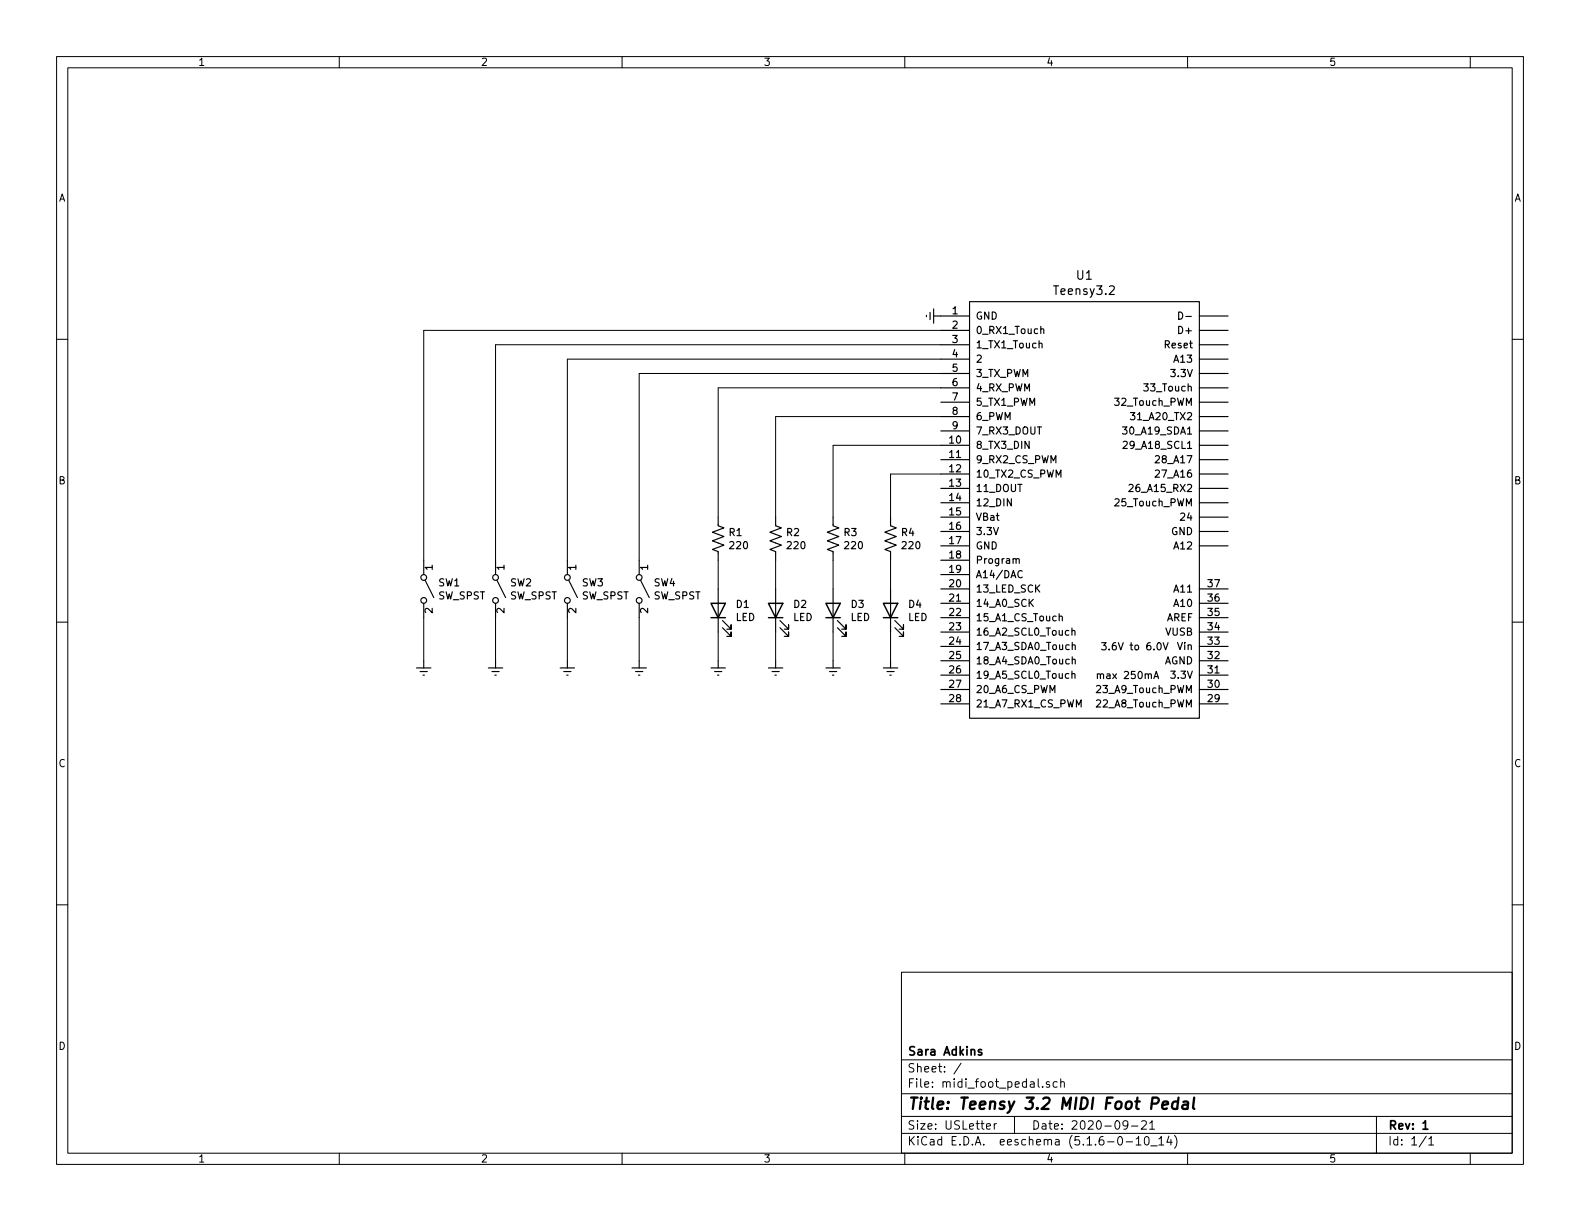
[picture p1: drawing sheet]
EESchema Schematic File Version 4
EELAYER 30 0
EELAYER END
$Descr USLetter 11000 8500
encoding utf-8
Sheet 1 1
Title "Teensy 3.2 MIDI Foot Pedal"
Date "2020-09-21"
Rev "1"
Comp "Sara Adkins"
Comment1 ""
Comment2 ""
Comment3 ""
Comment4 ""
$EndDescr
$Comp
L teensy:Teensy3.2 U1
U 1 1
P 7550 3550
F 0 "U1" H 7550 5187 60  0000 C CNN
F 1 "Teensy3.2" H 7550 5081 60  0000 C CNN
F 2 "" H 7550 2800 60  0001 C CNN
F 3 "" H 7550 2800 60  0000 C CNN
	1    7550 3550
	1    0    0    -1  
$EndComp
$Comp
L power:Earth #PWR0109
U 1 1
P 6550 2200
F 0 "#PWR0109" H 6550 1950 50  0001 C CNN
F 1 "Earth" H 6550 2050 50  0001 C CNN
F 2 "" H 6550 2200 50  0001 C CNN
F 3 "~" H 6550 2200 50  0001 C CNN
	1    6550 2200
	0    1    1    0   
$EndComp
$Comp
L Device:R_US R4
U 1 1
P 6200 3750
F 0 "R4" H 6268 3796 50  0000 L CNN
F 1 "220" H 6268 3705 50  0000 L CNN
F 2 "" V 6240 3740 50  0001 C CNN
F 3 "~" H 6200 3750 50  0001 C CNN
	1    6200 3750
	1    0    0    -1  
$EndComp
$Comp
L power:Earth #PWR0104
U 1 1
P 6200 4600
F 0 "#PWR0104" H 6200 4350 50  0001 C CNN
F 1 "Earth" H 6200 4450 50  0001 C CNN
F 2 "" H 6200 4600 50  0001 C CNN
F 3 "~" H 6200 4600 50  0001 C CNN
	1    6200 4600
	1    0    0    -1  
$EndComp
$Comp
L power:Earth #PWR0103
U 1 1
P 5800 4600
F 0 "#PWR0103" H 5800 4350 50  0001 C CNN
F 1 "Earth" H 5800 4450 50  0001 C CNN
F 2 "" H 5800 4600 50  0001 C CNN
F 3 "~" H 5800 4600 50  0001 C CNN
	1    5800 4600
	1    0    0    -1  
$EndComp
$Comp
L power:Earth #PWR0102
U 1 1
P 5400 4600
F 0 "#PWR0102" H 5400 4350 50  0001 C CNN
F 1 "Earth" H 5400 4450 50  0001 C CNN
F 2 "" H 5400 4600 50  0001 C CNN
F 3 "~" H 5400 4600 50  0001 C CNN
	1    5400 4600
	1    0    0    -1  
$EndComp
$Comp
L power:Earth #PWR0101
U 1 1
P 5000 4600
F 0 "#PWR0101" H 5000 4350 50  0001 C CNN
F 1 "Earth" H 5000 4450 50  0001 C CNN
F 2 "" H 5000 4600 50  0001 C CNN
F 3 "~" H 5000 4600 50  0001 C CNN
	1    5000 4600
	1    0    0    -1  
$EndComp
Wire Wire Line
	6200 4400 6200 4600
Wire Wire Line
	5800 4400 5800 4600
Wire Wire Line
	5400 4400 5400 4600
Wire Wire Line
	5000 4400 5000 4600
$Comp
L Device:LED D4
U 1 1
P 6200 4250
F 0 "D4" V 6239 4132 50  0000 R CNN
F 1 "LED" V 6148 4132 50  0000 R CNN
F 2 "" H 6200 4250 50  0001 C CNN
F 3 "~" H 6200 4250 50  0001 C CNN
	1    6200 4250
	0    -1   -1   0   
$EndComp
$Comp
L Device:LED D3
U 1 1
P 5800 4250
F 0 "D3" V 5839 4132 50  0000 R CNN
F 1 "LED" V 5748 4132 50  0000 R CNN
F 2 "" H 5800 4250 50  0001 C CNN
F 3 "~" H 5800 4250 50  0001 C CNN
	1    5800 4250
	0    -1   -1   0   
$EndComp
$Comp
L Device:LED D2
U 1 1
P 5400 4250
F 0 "D2" V 5439 4132 50  0000 R CNN
F 1 "LED" V 5348 4132 50  0000 R CNN
F 2 "" H 5400 4250 50  0001 C CNN
F 3 "~" H 5400 4250 50  0001 C CNN
	1    5400 4250
	0    -1   -1   0   
$EndComp
$Comp
L Device:LED D1
U 1 1
P 5000 4250
F 0 "D1" V 5039 4132 50  0000 R CNN
F 1 "LED" V 4948 4132 50  0000 R CNN
F 2 "" H 5000 4250 50  0001 C CNN
F 3 "~" H 5000 4250 50  0001 C CNN
	1    5000 4250
	0    -1   -1   0   
$EndComp
Wire Wire Line
	6200 3900 6200 4100
Wire Wire Line
	5800 3900 5800 4100
Wire Wire Line
	5400 3900 5400 4100
Wire Wire Line
	5000 3900 5000 4100
$Comp
L Device:R_US R3
U 1 1
P 5800 3750
F 0 "R3" H 5868 3796 50  0000 L CNN
F 1 "220" H 5868 3705 50  0000 L CNN
F 2 "" V 5840 3740 50  0001 C CNN
F 3 "~" H 5800 3750 50  0001 C CNN
	1    5800 3750
	1    0    0    -1  
$EndComp
$Comp
L Device:R_US R2
U 1 1
P 5400 3750
F 0 "R2" H 5468 3796 50  0000 L CNN
F 1 "220" H 5468 3705 50  0000 L CNN
F 2 "" V 5440 3740 50  0001 C CNN
F 3 "~" H 5400 3750 50  0001 C CNN
	1    5400 3750
	1    0    0    -1  
$EndComp
$Comp
L Device:R_US R1
U 1 1
P 5000 3750
F 0 "R1" H 5068 3796 50  0000 L CNN
F 1 "220" H 5068 3705 50  0000 L CNN
F 2 "" V 5040 3740 50  0001 C CNN
F 3 "~" H 5000 3750 50  0001 C CNN
	1    5000 3750
	1    0    0    -1  
$EndComp
Wire Wire Line
	6200 3300 6200 3600
Wire Wire Line
	6550 3300 6200 3300
Wire Wire Line
	6550 3100 5800 3100
Wire Wire Line
	5800 3100 5800 3600
Wire Wire Line
	6550 2900 5400 2900
Wire Wire Line
	5400 2900 5400 3600
Wire Wire Line
	6550 2700 5000 2700
Wire Wire Line
	5000 2700 5000 3600
$Comp
L Switch:SW_SPST SW4
U 1 1
P 4450 4100
F 0 "SW4" V 4404 4198 50  0000 L CNN
F 1 "SW_SPST" V 4495 4198 50  0000 L CNN
F 2 "" H 4450 4100 50  0001 C CNN
F 3 "~" H 4450 4100 50  0001 C CNN
	1    4450 4100
	0    1    1    0   
$EndComp
Wire Wire Line
	4450 4300 4450 4600
$Comp
L power:Earth #PWR?
U 1 1
P 4450 4600
F 0 "#PWR?" H 4450 4350 50  0001 C CNN
F 1 "Earth" H 4450 4450 50  0001 C CNN
F 2 "" H 4450 4600 50  0001 C CNN
F 3 "~" H 4450 4600 50  0001 C CNN
	1    4450 4600
	1    0    0    -1  
$EndComp
$Comp
L Switch:SW_SPST SW3
U 1 1
P 3950 4100
F 0 "SW3" V 3904 4198 50  0000 L CNN
F 1 "SW_SPST" V 3995 4198 50  0000 L CNN
F 2 "" H 3950 4100 50  0001 C CNN
F 3 "~" H 3950 4100 50  0001 C CNN
	1    3950 4100
	0    1    1    0   
$EndComp
Wire Wire Line
	3950 4300 3950 4600
$Comp
L power:Earth #PWR?
U 1 1
P 3950 4600
F 0 "#PWR?" H 3950 4350 50  0001 C CNN
F 1 "Earth" H 3950 4450 50  0001 C CNN
F 2 "" H 3950 4600 50  0001 C CNN
F 3 "~" H 3950 4600 50  0001 C CNN
	1    3950 4600
	1    0    0    -1  
$EndComp
$Comp
L Switch:SW_SPST SW2
U 1 1
P 3450 4100
F 0 "SW2" V 3404 4198 50  0000 L CNN
F 1 "SW_SPST" V 3495 4198 50  0000 L CNN
F 2 "" H 3450 4100 50  0001 C CNN
F 3 "~" H 3450 4100 50  0001 C CNN
	1    3450 4100
	0    1    1    0   
$EndComp
Wire Wire Line
	3450 4300 3450 4600
$Comp
L Switch:SW_SPST SW1
U 1 1
P 2950 4100
F 0 "SW1" V 2904 4198 50  0000 L CNN
F 1 "SW_SPST" V 2995 4198 50  0000 L CNN
F 2 "" H 2950 4100 50  0001 C CNN
F 3 "~" H 2950 4100 50  0001 C CNN
	1    2950 4100
	0    1    1    0   
$EndComp
Wire Wire Line
	2950 4300 2950 4600
$Comp
L power:Earth #PWR?
U 1 1
P 3450 4600
F 0 "#PWR?" H 3450 4350 50  0001 C CNN
F 1 "Earth" H 3450 4450 50  0001 C CNN
F 2 "" H 3450 4600 50  0001 C CNN
F 3 "~" H 3450 4600 50  0001 C CNN
	1    3450 4600
	1    0    0    -1  
$EndComp
$Comp
L power:Earth #PWR?
U 1 1
P 2950 4600
F 0 "#PWR?" H 2950 4350 50  0001 C CNN
F 1 "Earth" H 2950 4450 50  0001 C CNN
F 2 "" H 2950 4600 50  0001 C CNN
F 3 "~" H 2950 4600 50  0001 C CNN
	1    2950 4600
	1    0    0    -1  
$EndComp
Wire Wire Line
	6550 2600 4450 2600
Wire Wire Line
	4450 2600 4450 3900
Wire Wire Line
	6550 2500 3950 2500
Wire Wire Line
	3950 2500 3950 3900
Wire Wire Line
	6550 2400 3450 2400
Wire Wire Line
	3450 2400 3450 3900
Wire Wire Line
	6550 2300 2950 2300
Wire Wire Line
	2950 2300 2950 3900
$EndSCHEMATC
